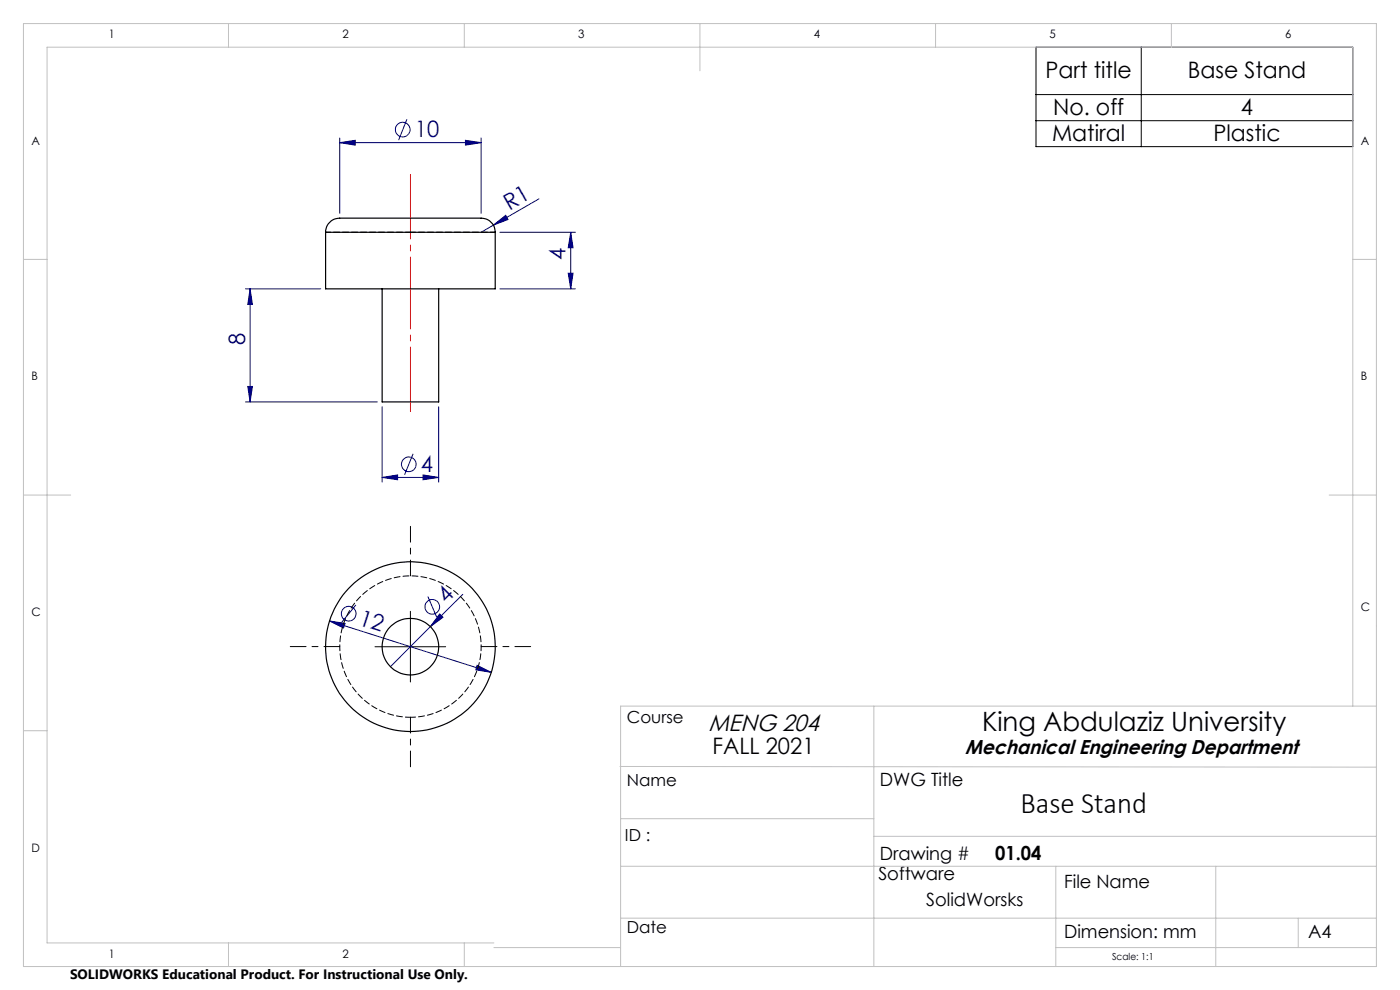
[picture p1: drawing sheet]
<svg xmlns="http://www.w3.org/2000/svg" width="297mm" height="210mm" viewBox="0 0 297 210" stroke-linecap="round" stroke-linejoin="round" font-family="sans-serif">
<g fill="none" stroke="#000080" stroke-width=".21">
<path d="M72.1 30.3l3.3-.5v1zM72.1 29.3v16M72.1 30.3h30M86.3 25.3l-1.7 4.4M98.7 29.8l3.4 .5-3.4 .5zM102.1 29.3v16M104.7 47.8l2.6-2.1 .5 .9zM104.7 47.8l-2.6 1.5M106 49.3h16.1M114.3 42.2l-9.6 5.6M120.5 58h1.1l-.5 3.3zM121.1 49.3v12"/>
<path d="M121.1 49.3l.5 3.3h-1.1zM52.1 61.3h16M53.1 61.3l.5 3.3h-1zM53.1 61.3v24M106 61.3h16.1M52.1 85.3h27.9M52.6 82h1l-.5 3.3zM81.1 86.3v16M87.6 96.3l-1.8 4.4M93.1 86.3v16M81.1 101.3l3.2-.6v1.1zM81.1 101.3h12"/>
<path d="M89.7 100.7l3.4 .6-3.4 .5zM69.9 131.7l3.3 .5-.3 1zM69.9 131.7l34.3 10.9M75.5 128.3l-3 3.7M90.8 126.5l1.8 4.4M91.3 132.9l-8.5 8.5M93.3 130.2l.7 .7-2.7 2zM98.2 126.1l-6.9 6.8M101.2 141.1l3 1.5-3.3-.5z"/>
<circle cx="85.4" cy="27.5" r="1.55"/>
<circle cx="86.7" cy="98.5" r="1.55"/>
<circle cx="74" cy="130.2" r="1.56"/>
<circle cx="91.7" cy="128.7" r="1.56"/>
</g>
<path d="M219.8 10h67.2v21.1h-67.2zM242.1 10v21.1M219.8 20.1h67.2M219.8 25.6h67.2M79.6 137.2h14.9M87.1 129.7v15" fill="none" stroke="#000" stroke-width=".21"/>
<path d="M72.1 137.2h-10.5M87.1 122.2v-10.5M102.1 137.2h10.5M87.1 152.2v10.5" fill="none" stroke="#000" stroke-width=".21" stroke-dasharray="15.2 1.3 1.3 1.3" stroke-dashoffset="11.9"/>
<path d="M87.1 37.1v50.2" fill="none" stroke="#f00" stroke-width=".21" stroke-dasharray="15.2 1.3 1.3 1.3" stroke-dashoffset="1.6"/>
<g fill="none" stroke="#c0c0c0" stroke-width=".21">
<path d="M5 5h287v200h-287zM48.5 5v5M98.5 5v5M148.5 5v10M198.5 5v5M248.5 5v5M5 55h5M287 55h5M5 105h10M282 105h10M5 155h5M185.4 149.8v55.2"/>
<path d="M287 149.8v-139.8h-277v190h94.8M292 149.8h-160.3v55.2M131.5 162.6l160.5 .1M131.7 173.7h53.7M185.4 177.4h106.6M131.7 183.8h160.3M131.7 194.8h160.3M224 183.8v21.2M257.9 183.8v21.2M275.4 194.8v6.2M48.5 200v5M98.5 200v5"/>
<path d="M104.8 201h26.9M224 201h68"/>
</g>
<g fill="#000080">
<path d="M104.7 47.8l2.6-2.1 .5 .9z"/>
<path d="M93.3 130.2l.7 .7-2.7 2z"/>
<path d="M101.2 141.1l-.3 1 3.3 .5zM69.9 131.7l3 1.5 .3-1z"/>
<path d="M98.7 29.8l3.4 .5-3.4 .5zM72.1 30.3l3.3-.5v1zM89.7 100.7l3.4 .6-3.4 .5zM81.1 101.3l3.2-.6v1.1z"/>
<path d="M120.5 58h1.1l-.5 3.3zM121.1 49.3l.5 3.3h-1.1z"/>
<path d="M53.1 61.3l.5 3.3h-1zM52.6 82h1l-.5 3.3z"/>
</g>
<g fill="none" stroke="#000" stroke-width=".25">
<path d="M69.1 49.3a3.2 3.2 0 0 1 4-3h25.9a11.3 11.3 0 0 1 4.6 .4 2.94 2.94 0 0 1 1.5 2.6M69.1 49.3v12h36v-12M69.1 49.3h36M81.1 61.3v24h12v-24"/>
<circle cx="87.1" cy="137.2" r="18"/>
<circle cx="87.1" cy="137.2" r="6"/>
</g>
<path d="M69.1 49.3h18M87.1 49.3h18M87.1 152.2a15 15 0 0 0 13.1-22.3 15 15 0 0 0-25.8-.7 15 15 0 0 0 11.9 22.9l.8 .1" fill="none" stroke="#000" stroke-width=".21" stroke-dasharray="1.3 .6" stroke-dashoffset=".2"/>
<text font-size="6.3" x="216.5" y="172.4">Base Stand</text>
<text font-size="5.6" x="208.3" y="155">King Abdulaziz University</text>
<text font-size="5" x="150.3" y="155">MENG 204</text>
<g font-size="4.8">
<text x="221.8" y="16.6">Part title</text>
<text x="252" y="16.6">Base Stand</text>
<text x="223.2" y="30">Matiral</text>
<text x="223.4" y="24.4">No. off</text>
<text x="257.4" y="30">Plastic</text>
<text x="263.3" y="24.4">4</text>
<text x="151.1" y="159.9">FALL 2021</text>
</g>
<g font-size="4.8" fill="#000080">
<text x="88" y="29.1">10</text>
<text x="108.1" y="44.7" transform="rotate(-30 108.1 44.7)">R1</text>
<text x="120" y="55.1" transform="rotate(-90 120 55.1)">4</text>
<text x="52" y="73.2" transform="rotate(-90 52 73.2)">8</text>
<text x="89.3" y="100.1">4</text>
<text x="94.7" y="128.1" transform="rotate(-45 94.7 128.1)">4</text>
<text x="75.9" y="132.5" transform="rotate(18 75.9 132.5)">12</text>
</g>
<text font-size="4.3" x="204.8" y="159.8">Mechanical Engineering Department</text>
<text font-size="4.1" x="211.1" y="182.3">01.04</text>
<g font-size="3.9">
<text x="186.7" y="166.8">DWG Title</text>
<text x="186.7" y="182.4">Drawing #</text>
<text x="186.3" y="186.7">Software</text>
<text x="225.7" y="188.3">File Name</text>
<text x="196.5" y="192.2">SolidWorsks</text>
<text x="225.7" y="199.1">Dimension: mm</text>
<text x="277.5" y="199.1">A4</text>
</g>
<g font-size="3.5">
<text x="133" y="153.3">Course</text>
<text x="133" y="166.7">Name</text>
<text x="132.6" y="178.3">ID :</text>
<text x="133" y="197.8">Date</text>
</g>
<text font-size="2.9" x="14.9" y="207.6">SOLIDWORKS Educational Product. For Instructional Use Only.</text>
<g font-size="2.5">
<text x="23.1" y="8.2">1</text>
<text x="72.7" y="8.2">2</text>
<text x="122.7" y="8.2">3</text>
<text x="172.7" y="8.2">4</text>
<text x="222.7" y="8.2">5</text>
<text x="272.7" y="8.2">6</text>
<text x="6.7" y="30.7">A</text>
<text x="288.7" y="30.7">A</text>
<text x="6.7" y="80.7">B</text>
<text x="288.7" y="80.7">B</text>
<text x="6.7" y="130.7">C</text>
<text x="288.7" y="129.7">C</text>
<text x="6.7" y="180.7">D</text>
<text x="23.1" y="203.2">1</text>
<text x="72.7" y="203.2">2</text>
</g>
<text font-size="2.1" x="235.9" y="203.6">Scale: 1:1</text>
</svg>
